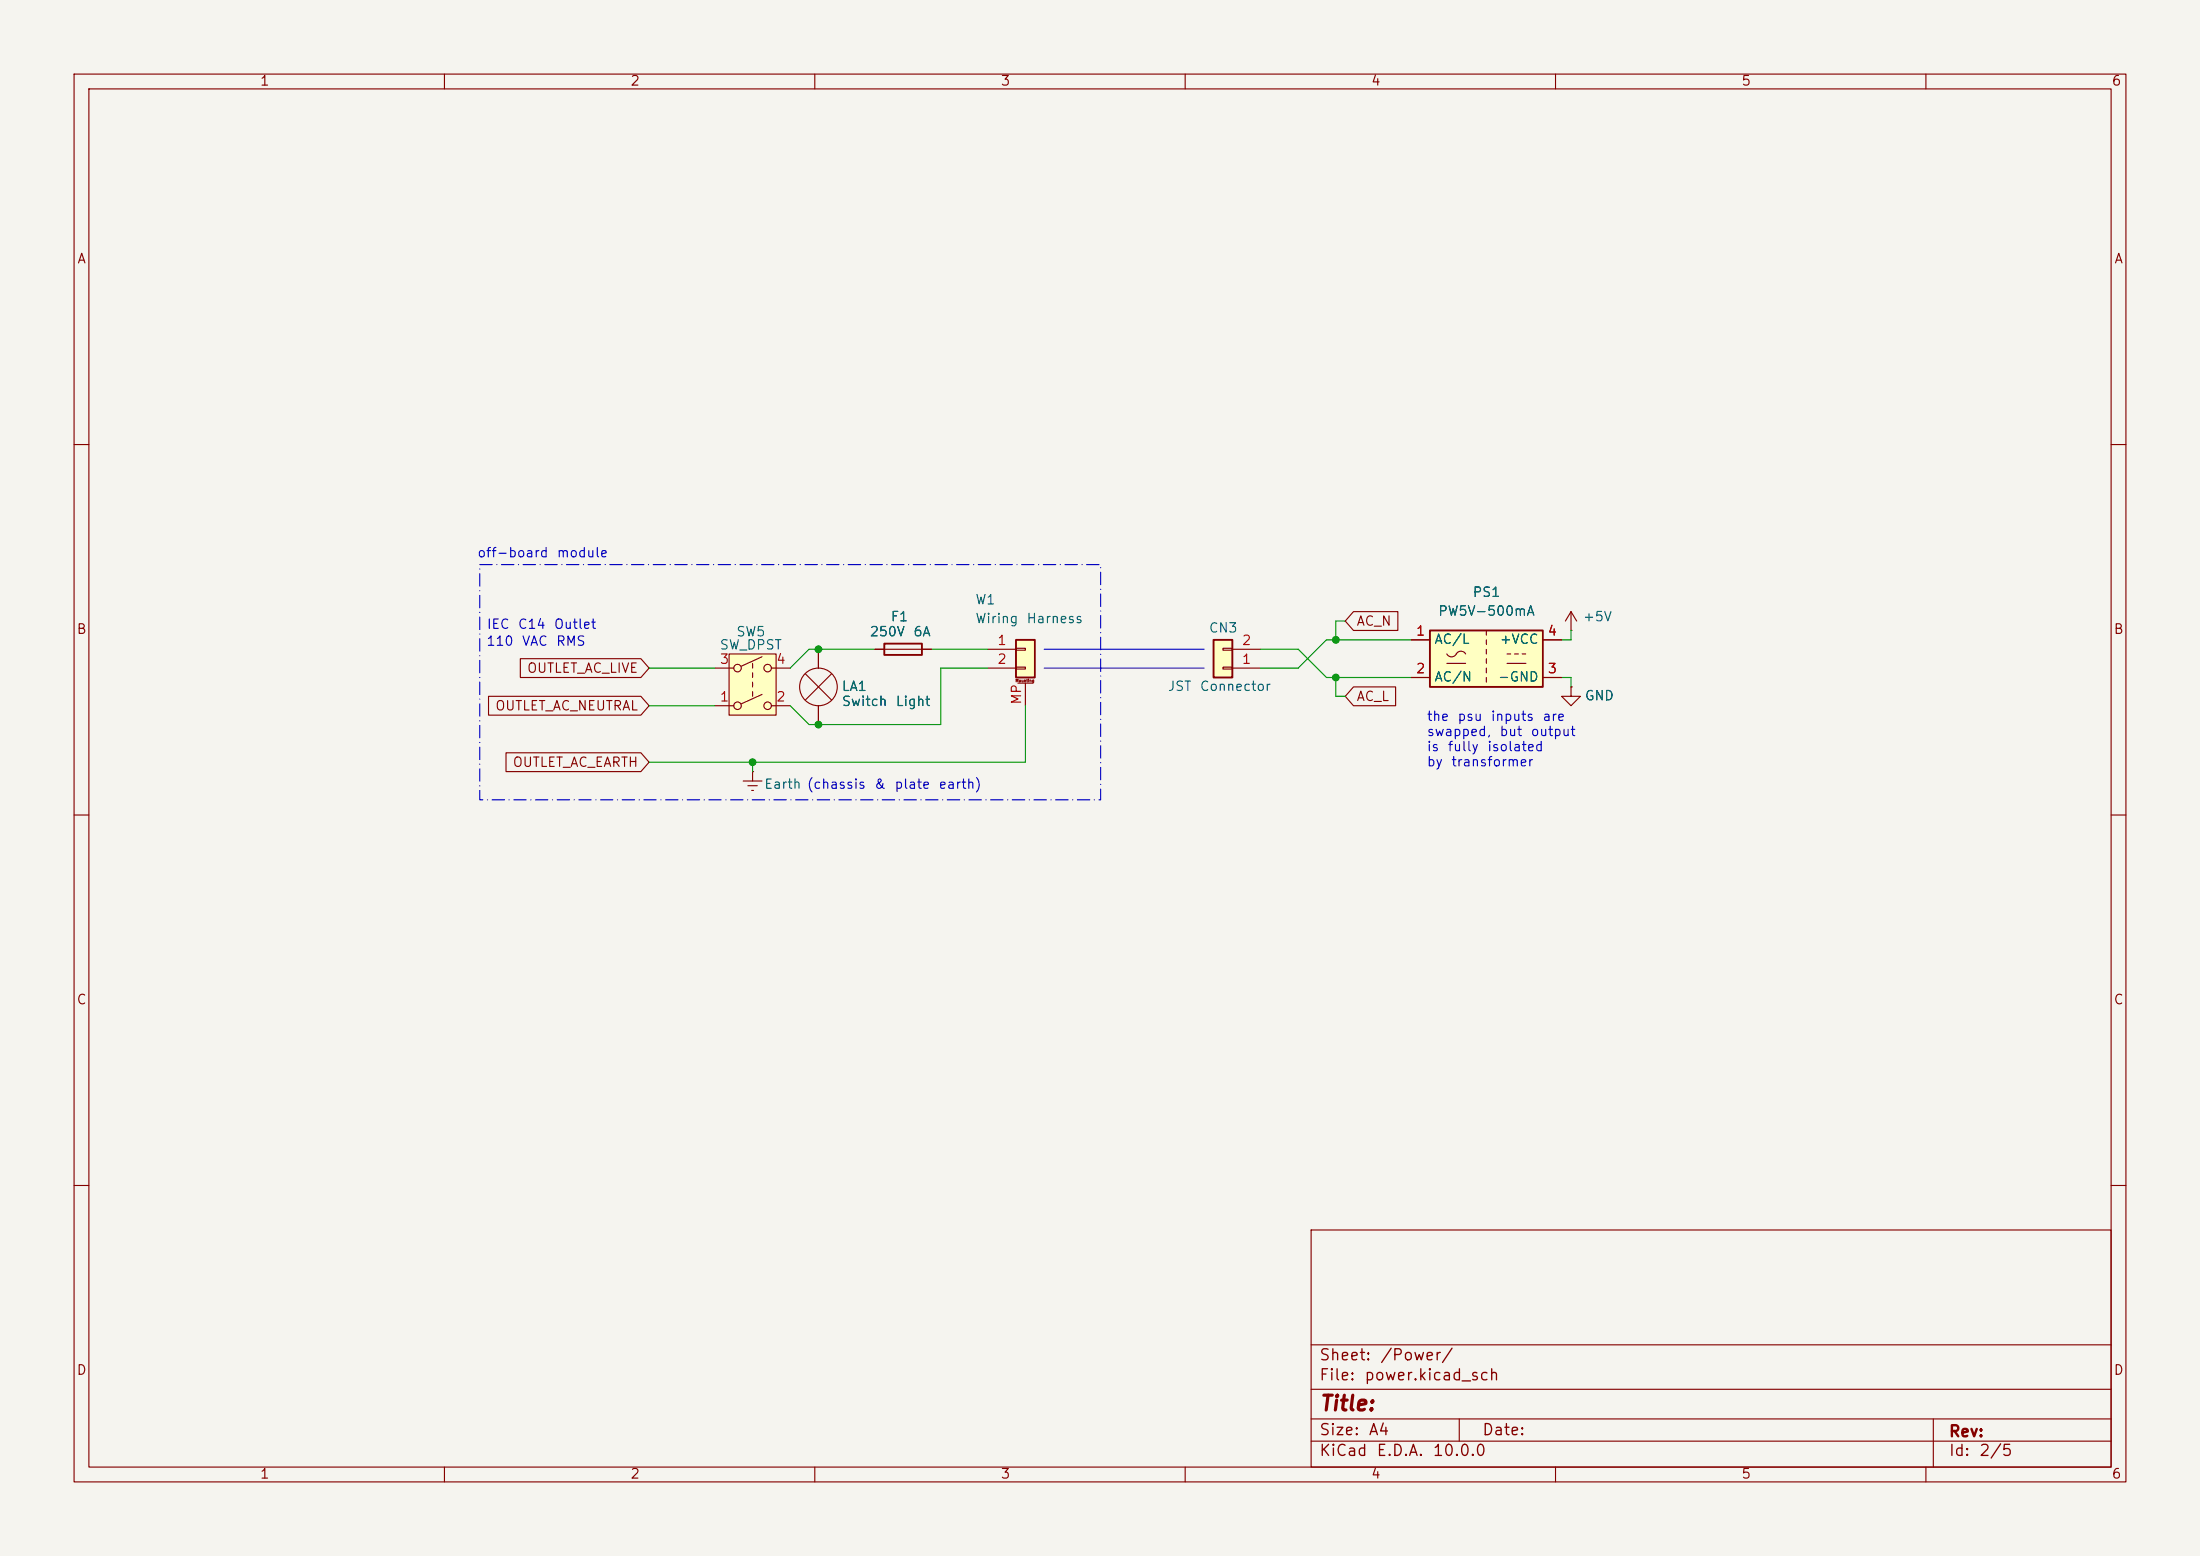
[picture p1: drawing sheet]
(kicad_sch
 (version 20260306)
 (generator "eeschema")
 (generator_version "10.0")
 (paper "A4")
 (lib_symbols
  (symbol "Connector_Generic:Conn_01x02"
   (pin_names
    (offset 1.016) (hide yes)) (exclude_from_sim no) (in_bom yes) (on_board yes)
   (in_pos_files yes)
   (duplicate_pin_numbers_are_jumpers no)
   (property "Reference" "J" (at 0 2.54 0) (show_name no) (do_not_autoplace no) (effects (font (size 1.27 1.27))))
   (property "Value" "Conn_01x02" (at 0 -5.08 0) (show_name no) (do_not_autoplace no) (effects (font (size 1.27 1.27))))
   (property "Footprint" "" (at 0 0 0) (show_name no) (do_not_autoplace no) (hide yes) (effects (font (size 1.27 1.27))))
   (property "Datasheet" "" (at 0 0 0) (show_name no) (do_not_autoplace no) (hide yes) (effects (font (size 1.27 1.27))))
   (property "Description" "Generic connector, single row, 01x02, script generated (kicad-library-utils/schlib/autogen/connector/)" (at 0 0 0) (show_name no) (do_not_autoplace no) (hide yes) (effects (font (size 1.27 1.27))))
   (symbol "Conn_01x02_1_1"
    (rectangle (start -1.27 1.27) (end 1.27 -3.81) (stroke (width 0.254) (type default)) (fill (type background)))
    (rectangle (start -1.27 0.127) (end 0 -0.127) (stroke (width 0.1524) (type default)) (fill (type none)))
    (rectangle (start -1.27 -2.413) (end 0 -2.667) (stroke (width 0.1524) (type default)) (fill (type none)))
    (pin passive line (at -5.08 0 0) (length 3.81) (name "Pin_1" (effects (font (size 1.27 1.27)))) (number "1" (effects (font (size 1.27 1.27)))))
    (pin passive line (at -5.08 -2.54 0) (length 3.81) (name "Pin_2" (effects (font (size 1.27 1.27)))) (number "2" (effects (font (size 1.27 1.27))))))
   (embedded_fonts no))
  (symbol "Connector_Generic_MountingPin:Conn_01x02_MountingPin"
   (pin_names
    (offset 1.016) (hide yes)) (exclude_from_sim no) (in_bom yes) (on_board yes)
   (in_pos_files yes)
   (duplicate_pin_numbers_are_jumpers no)
   (property "Reference" "J" (at 0 2.54 0) (show_name no) (do_not_autoplace no) (effects (font (size 1.27 1.27))))
   (property "Value" "Conn_01x02_MountingPin" (at 1.27 -5.08 0) (show_name no) (do_not_autoplace no) (effects (font (size 1.27 1.27)) (justify left)))
   (property "Footprint" "" (at 0 0 0) (show_name no) (do_not_autoplace no) (hide yes) (effects (font (size 1.27 1.27))))
   (property "Datasheet" "" (at 0 0 0) (show_name no) (do_not_autoplace no) (hide yes) (effects (font (size 1.27 1.27))))
   (property "Description" "Generic connectable mounting pin connector, single row, 01x02, script generated (kicad-library-utils/schlib/autogen/connector/)" (at 0 0 0) (show_name no) (do_not_autoplace no) (hide yes) (effects (font (size 1.27 1.27))))
   (symbol "Conn_01x02_MountingPin_1_1"
    (rectangle (start -1.27 1.27) (end 1.27 -3.81) (stroke (width 0.254) (type default)) (fill (type background)))
    (rectangle (start -1.27 0.127) (end 0 -0.127) (stroke (width 0.1524) (type default)) (fill (type none)))
    (rectangle (start -1.27 -2.413) (end 0 -2.667) (stroke (width 0.1524) (type default)) (fill (type none)))
    (polyline (pts (xy -1.016 -4.572) (xy 1.016 -4.572)) (stroke (width 0.1524) (type default)) (fill (type none)))
    (text "Mounting" (at 0 -4.191 0) (effects (font (size 0.381 0.381))))
    (pin passive line (at -5.08 0 0) (length 3.81) (name "Pin_1" (effects (font (size 1.27 1.27)))) (number "1" (effects (font (size 1.27 1.27)))))
    (pin passive line (at -5.08 -2.54 0) (length 3.81) (name "Pin_2" (effects (font (size 1.27 1.27)))) (number "2" (effects (font (size 1.27 1.27)))))
    (pin passive line (at 0 -7.62 90) (length 3.048) (name "MountPin" (effects (font (size 1.27 1.27)))) (number "MP" (effects (font (size 1.27 1.27))))))
   (embedded_fonts no))
  (symbol "Device:Fuse"
   (pin_numbers (hide yes))
   (pin_names
    (offset 0)) (exclude_from_sim no) (in_bom yes) (on_board yes)
   (in_pos_files yes)
   (duplicate_pin_numbers_are_jumpers no)
   (property "Reference" "F" (at 2.032 0 90) (show_name no) (do_not_autoplace no) (effects (font (size 1.27 1.27))))
   (property "Value" "Fuse" (at -1.905 0 90) (show_name no) (do_not_autoplace no) (effects (font (size 1.27 1.27))))
   (property "Footprint" "" (at -1.778 0 90) (show_name no) (do_not_autoplace no) (hide yes) (effects (font (size 1.27 1.27))))
   (property "Datasheet" "" (at 0 0 0) (show_name no) (do_not_autoplace no) (hide yes) (effects (font (size 1.27 1.27))))
   (property "Description" "Fuse" (at 0 0 0) (show_name no) (do_not_autoplace no) (hide yes) (effects (font (size 1.27 1.27))))
   (symbol "Fuse_0_1"
    (rectangle (start -0.762 -2.54) (end 0.762 2.54) (stroke (width 0.254) (type default)) (fill (type none)))
    (polyline (pts (xy 0 2.54) (xy 0 -2.54)) (stroke (width 0) (type default)) (fill (type none))))
   (symbol "Fuse_1_1"
    (pin passive line (at 0 3.81 270) (length 1.27) (name "" (effects (font (size 1.27 1.27)))) (number "1" (effects (font (size 1.27 1.27)))))
    (pin passive line (at 0 -3.81 90) (length 1.27) (name "" (effects (font (size 1.27 1.27)))) (number "2" (effects (font (size 1.27 1.27))))))
   (embedded_fonts no))
  (symbol "Device:Lamp"
   (pin_numbers (hide yes))
   (pin_names
    (offset 0.0254) (hide yes)) (exclude_from_sim no) (in_bom yes) (on_board yes)
   (in_pos_files yes)
   (duplicate_pin_numbers_are_jumpers no)
   (property "Reference" "LA" (at 0.635 3.81 0) (show_name no) (do_not_autoplace no) (effects (font (size 1.27 1.27)) (justify left)))
   (property "Value" "Lamp" (at 0.635 -3.81 0) (show_name no) (do_not_autoplace no) (effects (font (size 1.27 1.27)) (justify left)))
   (property "Footprint" "" (at 0 2.54 90) (show_name no) (do_not_autoplace no) (hide yes) (effects (font (size 1.27 1.27))))
   (property "Datasheet" "" (at 0 2.54 90) (show_name no) (do_not_autoplace no) (hide yes) (effects (font (size 1.27 1.27))))
   (property "Description" "Lamp" (at 0 0 0) (show_name no) (do_not_autoplace no) (hide yes) (effects (font (size 1.27 1.27))))
   (symbol "Lamp_0_1"
    (polyline (pts (xy -1.778 1.778) (xy 1.778 -1.778)) (stroke (width 0) (type default)) (fill (type none)))
    (circle (center 0 0) (radius 2.54) (stroke (width 0) (type default)) (fill (type none)))
    (polyline (pts (xy 1.778 1.778) (xy -1.778 -1.778)) (stroke (width 0) (type default)) (fill (type none))))
   (symbol "Lamp_1_1"
    (pin passive line (at 0 -5.08 90) (length 2.54) (name "-" (effects (font (size 1.27 1.27)))) (number "1" (effects (font (size 1.27 1.27)))))
    (pin passive line (at 0 5.08 270) (length 2.54) (name "+" (effects (font (size 1.27 1.27)))) (number "2" (effects (font (size 1.27 1.27))))))
   (embedded_fonts no))
  (symbol "Switch:SW_DPST"
   (pin_names
    (offset 0) (hide yes)) (exclude_from_sim no) (in_bom yes) (on_board yes)
   (in_pos_files yes)
   (duplicate_pin_numbers_are_jumpers no)
   (property "Reference" "SW" (at 0 6.35 0) (show_name no) (do_not_autoplace no) (effects (font (size 1.27 1.27))))
   (property "Value" "SW_DPST" (at 0 -5.08 0) (show_name no) (do_not_autoplace no) (effects (font (size 1.27 1.27))))
   (property "Footprint" "" (at 0 0 0) (show_name no) (do_not_autoplace no) (hide yes) (effects (font (size 1.27 1.27))))
   (property "Datasheet" "" (at 0 0 0) (show_name no) (do_not_autoplace no) (hide yes) (effects (font (size 1.27 1.27))))
   (property "Description" "Double Pole Single Throw (DPST) Switch" (at 0 0 0) (show_name no) (do_not_autoplace no) (hide yes) (effects (font (size 1.27 1.27))))
   (symbol "SW_DPST_0_0"
    (circle (center -2.032 2.54) (radius 0.508) (stroke (width 0) (type default)) (fill (type none)))
    (circle (center -2.032 -2.54) (radius 0.508) (stroke (width 0) (type default)) (fill (type none)))
    (polyline (pts (xy -1.524 2.794) (xy 1.27 4.064)) (stroke (width 0) (type default)) (fill (type none)))
    (polyline (pts (xy -1.524 -2.286) (xy 1.27 -1.016)) (stroke (width 0) (type default)) (fill (type none)))
    (polyline (pts (xy 0 2.54) (xy 0 3.175)) (stroke (width 0) (type default)) (fill (type none)))
    (polyline (pts (xy 0 1.27) (xy 0 1.905)) (stroke (width 0) (type default)) (fill (type none)))
    (polyline (pts (xy 0 0) (xy 0 0.635)) (stroke (width 0) (type default)) (fill (type none)))
    (polyline (pts (xy 0 -1.27) (xy 0 -0.635)) (stroke (width 0) (type default)) (fill (type none)))
    (circle (center 2.032 2.54) (radius 0.508) (stroke (width 0) (type default)) (fill (type none)))
    (circle (center 2.032 -2.54) (radius 0.508) (stroke (width 0) (type default)) (fill (type none))))
   (symbol "SW_DPST_1_1"
    (rectangle (start -3.175 4.445) (end 3.175 -3.81) (stroke (width 0) (type default)) (fill (type background)))
    (pin passive line (at -5.08 -2.54 0) (length 2.54) (name "1" (effects (font (size 1.27 1.27)))) (number "1" (effects (font (size 1.27 1.27)))))
    (pin passive line (at 5.08 -2.54 180) (length 2.54) (name "2" (effects (font (size 1.27 1.27)))) (number "2" (effects (font (size 1.27 1.27)))))
    (pin passive line (at -5.08 2.54 0) (length 2.54) (name "3" (effects (font (size 1.27 1.27)))) (number "3" (effects (font (size 1.27 1.27)))))
    (pin passive line (at 5.08 2.54 180) (length 2.54) (name "4" (effects (font (size 1.27 1.27)))) (number "4" (effects (font (size 1.27 1.27))))))
   (embedded_fonts no))
  (symbol "mcct-pcb-lib:PW5V-500mA_V1.3" (exclude_from_sim no) (in_bom yes) (on_board yes)
   (in_pos_files yes)
   (duplicate_pin_numbers_are_jumpers no)
   (property "Reference" "PS" (at 0 5.08 0) (show_name no) (do_not_autoplace no) (effects (font (size 1.27 1.27))))
   (property "Value" "PW5V-500mA" (at 0 -5.08 0) (show_name no) (do_not_autoplace no) (effects (font (size 1.27 1.27))))
   (property "Footprint" "" (at 0 -7.62 0) (show_name no) (do_not_autoplace no) (hide yes) (effects (font (size 1.27 1.27))))
   (property "Datasheet" "" (at 10.16 -8.89 0) (show_name no) (do_not_autoplace no) (hide yes) (effects (font (size 1.27 1.27))))
   (property "Description" "AC/DC daughterboard power module 2.5W 5V" (at 0 8.382 0) (show_name no) (do_not_autoplace no) (hide yes) (effects (font (size 1.27 1.27))))
   (symbol "PW5V-500mA_V1.3_0_1"
    (rectangle (start -7.62 3.81) (end 7.62 -3.81) (stroke (width 0.254) (type default)) (fill (type background)))
    (polyline (pts (xy -5.334 -0.635) (xy -2.794 -0.635)) (stroke (width 0) (type default)) (fill (type none)))
    (arc (start -4.064 0.635) (mid -4.699 0.2495) (end -5.334 0.635) (stroke (width 0) (type default)) (fill (type none)))
    (arc (start -4.064 0.635) (mid -3.429 1.0072) (end -2.794 0.635) (stroke (width 0) (type default)) (fill (type none)))
    (polyline (pts (xy 0 3.81) (xy 0 3.175)) (stroke (width 0) (type default)) (fill (type none)))
    (polyline (pts (xy 0 2.54) (xy 0 1.905)) (stroke (width 0) (type default)) (fill (type none)))
    (polyline (pts (xy 0 1.27) (xy 0 0.635)) (stroke (width 0) (type default)) (fill (type none)))
    (polyline (pts (xy 0 0) (xy 0 -0.635)) (stroke (width 0) (type default)) (fill (type none)))
    (polyline (pts (xy 0 -1.27) (xy 0 -1.905)) (stroke (width 0) (type default)) (fill (type none)))
    (polyline (pts (xy 0 -2.54) (xy 0 -3.175)) (stroke (width 0) (type default)) (fill (type none)))
    (polyline (pts (xy 2.794 0.635) (xy 3.302 0.635)) (stroke (width 0) (type default)) (fill (type none)))
    (polyline (pts (xy 2.794 -0.635) (xy 5.334 -0.635)) (stroke (width 0) (type default)) (fill (type none)))
    (polyline (pts (xy 3.81 0.635) (xy 4.318 0.635)) (stroke (width 0) (type default)) (fill (type none)))
    (polyline (pts (xy 4.826 0.635) (xy 5.334 0.635)) (stroke (width 0) (type default)) (fill (type none))))
   (symbol "PW5V-500mA_V1.3_1_1"
    (pin power_in line (at -10.16 2.54 0) (length 2.54) (name "AC/L" (effects (font (size 1.27 1.27)))) (number "1" (effects (font (size 1.27 1.27)))))
    (pin power_in line (at -10.16 -2.54 0) (length 2.54) (name "AC/N" (effects (font (size 1.27 1.27)))) (number "2" (effects (font (size 1.27 1.27)))))
    (pin power_out line (at 10.16 -2.54 180) (length 2.54) (name "-GND" (effects (font (size 1.27 1.27)))) (number "3" (effects (font (size 1.27 1.27)))))
    (pin power_out line (at 10.16 2.54 180) (length 2.54) (name "+VCC" (effects (font (size 1.27 1.27)))) (number "4" (effects (font (size 1.27 1.27))))))
   (embedded_fonts no))
  (symbol "power:+5V"
   (power global)
   (pin_numbers (hide yes))
   (pin_names
    (offset 0) (hide yes)) (exclude_from_sim no) (in_bom yes) (on_board yes)
   (in_pos_files yes)
   (duplicate_pin_numbers_are_jumpers no)
   (property "Reference" "#PWR" (at 0 -3.81 0) (show_name no) (do_not_autoplace no) (hide yes) (effects (font (size 1.27 1.27))))
   (property "Value" "+5V" (at 0 3.556 0) (show_name no) (do_not_autoplace no) (effects (font (size 1.27 1.27))))
   (property "Footprint" "" (at 0 0 0) (show_name no) (do_not_autoplace no) (hide yes) (effects (font (size 1.27 1.27))))
   (property "Datasheet" "" (at 0 0 0) (show_name no) (do_not_autoplace no) (hide yes) (effects (font (size 1.27 1.27))))
   (property "Description" "Power symbol creates a global label with name \"+5V\"" (at 0 0 0) (show_name no) (do_not_autoplace no) (hide yes) (effects (font (size 1.27 1.27))))
   (symbol "+5V_0_1"
    (polyline (pts (xy -0.762 1.27) (xy 0 2.54)) (stroke (width 0) (type default)) (fill (type none)))
    (polyline (pts (xy 0 2.54) (xy 0.762 1.27)) (stroke (width 0) (type default)) (fill (type none)))
    (polyline (pts (xy 0 0) (xy 0 2.54)) (stroke (width 0) (type default)) (fill (type none))))
   (symbol "+5V_1_1"
    (pin power_in line (at 0 0 90) (length 0) (name "" (effects (font (size 1.27 1.27)))) (number "1" (effects (font (size 1.27 1.27))))))
   (embedded_fonts no))
  (symbol "power:Earth"
   (power global)
   (pin_numbers (hide yes))
   (pin_names
    (offset 0) (hide yes)) (exclude_from_sim no) (in_bom yes) (on_board yes)
   (in_pos_files yes)
   (duplicate_pin_numbers_are_jumpers no)
   (property "Reference" "#PWR" (at 0 -6.35 0) (show_name no) (do_not_autoplace no) (hide yes) (effects (font (size 1.27 1.27))))
   (property "Value" "Earth" (at 0 -3.81 0) (show_name no) (do_not_autoplace no) (effects (font (size 1.27 1.27))))
   (property "Footprint" "" (at 0 0 0) (show_name no) (do_not_autoplace no) (hide yes) (effects (font (size 1.27 1.27))))
   (property "Datasheet" "" (at 0 0 0) (show_name no) (do_not_autoplace no) (hide yes) (effects (font (size 1.27 1.27))))
   (property "Description" "Power symbol creates a global label with name \"Earth\"" (at 0 0 0) (show_name no) (do_not_autoplace no) (hide yes) (effects (font (size 1.27 1.27))))
   (symbol "Earth_0_1"
    (polyline (pts (xy -0.635 -1.905) (xy 0.635 -1.905)) (stroke (width 0) (type default)) (fill (type none)))
    (polyline (pts (xy -0.127 -2.54) (xy 0.127 -2.54)) (stroke (width 0) (type default)) (fill (type none)))
    (polyline (pts (xy 0 -1.27) (xy 0 0)) (stroke (width 0) (type default)) (fill (type none)))
    (polyline (pts (xy 1.27 -1.27) (xy -1.27 -1.27)) (stroke (width 0) (type default)) (fill (type none))))
   (symbol "Earth_1_1"
    (pin power_in line (at 0 0 270) (length 0) (name "" (effects (font (size 1.27 1.27)))) (number "1" (effects (font (size 1.27 1.27))))))
   (embedded_fonts no))
  (symbol "power:GND"
   (power global)
   (pin_numbers (hide yes))
   (pin_names
    (offset 0) (hide yes)) (exclude_from_sim no) (in_bom yes) (on_board yes)
   (in_pos_files yes)
   (duplicate_pin_numbers_are_jumpers no)
   (property "Reference" "#PWR" (at 0 -6.35 0) (show_name no) (do_not_autoplace no) (hide yes) (effects (font (size 1.27 1.27))))
   (property "Value" "GND" (at 0 -3.81 0) (show_name no) (do_not_autoplace no) (effects (font (size 1.27 1.27))))
   (property "Footprint" "" (at 0 0 0) (show_name no) (do_not_autoplace no) (hide yes) (effects (font (size 1.27 1.27))))
   (property "Datasheet" "" (at 0 0 0) (show_name no) (do_not_autoplace no) (hide yes) (effects (font (size 1.27 1.27))))
   (property "Description" "Power symbol creates a global label with name \"GND\" , ground" (at 0 0 0) (show_name no) (do_not_autoplace no) (hide yes) (effects (font (size 1.27 1.27))))
   (symbol "GND_0_1"
    (polyline (pts (xy 0 0) (xy 0 -1.27) (xy 1.27 -1.27) (xy 0 -2.54) (xy -1.27 -1.27) (xy 0 -1.27)) (stroke (width 0) (type default)) (fill (type none))))
   (symbol "GND_1_1"
    (pin power_in line (at 0 0 270) (length 0) (name "" (effects (font (size 1.27 1.27)))) (number "1" (effects (font (size 1.27 1.27))))))
   (embedded_fonts no)))
 (rectangle
  (start 64.77 76.2)
  (end 148.59 107.95)
  (stroke (width 0) (type dash_dot))
  (fill (type none)))
 (text "IEC C14 Outlet"
  (exclude_from_sim no)
  (at 72.898 84.582 0)
  (effects (font (size 1.27 1.27))))
 (text "(chassis & plate earth)"
  (exclude_from_sim no)
  (at 120.396 106.172 0)
  (effects (font (size 1.27 1.27))))
 (text "the psu inputs are \nswapped, but output \nis fully isolated \nby transformer"
  (exclude_from_sim no)
  (at 192.532 100.076 0)
  (effects (font (size 1.27 1.27)) (justify left)))
 (text "110 VAC RMS"
  (exclude_from_sim no)
  (at 72.136 86.868 0)
  (effects (font (size 1.27 1.27))))
 (text "off-board module"
  (exclude_from_sim no)
  (at 73.152 74.93 0)
  (effects (font (size 1.27 1.27))))
 (junction
  (at 180.34 86.36)
  (diameter 0)
  (color 0 0 0 0))
 (junction
  (at 101.6 102.87)
  (diameter 0)
  (color 0 0 0 0))
 (junction
  (at 180.34 91.44)
  (diameter 0)
  (color 0 0 0 0))
 (junction
  (at 110.49 97.79)
  (diameter 0)
  (color 0 0 0 0))
 (junction
  (at 110.49 87.63)
  (diameter 0)
  (color 0 0 0 0))
 (wire
  (pts (xy 212.09 91.44) (xy 212.09 92.71))
  (stroke (width 0) (type default)))
 (wire
  (pts (xy 109.22 87.63) (xy 110.49 87.63))
  (stroke (width 0) (type default)))
 (wire
  (pts (xy 101.6 102.87) (xy 138.43 102.87))
  (stroke (width 0) (type default)))
 (wire
  (pts (xy 180.34 91.44) (xy 190.5 91.44))
  (stroke (width 0) (type default)))
 (wire
  (pts (xy 127 90.17) (xy 127 97.79))
  (stroke (width 0) (type default)))
 (wire
  (pts (xy 170.18 87.63) (xy 175.26 87.63))
  (stroke (width 0) (type default)))
 (wire
  (pts (xy 101.6 102.87) (xy 101.6 104.14))
  (stroke (width 0) (type default)))
 (wire
  (pts (xy 110.49 97.79) (xy 127 97.79))
  (stroke (width 0) (type default)))
 (wire
  (pts (xy 180.34 83.82) (xy 180.34 86.36))
  (stroke (width 0) (type default)))
 (wire
  (pts (xy 109.22 97.79) (xy 110.49 97.79))
  (stroke (width 0) (type default)))
 (wire
  (pts (xy 212.09 85.09) (xy 212.09 86.36))
  (stroke (width 0) (type default)))
 (wire
  (pts (xy 127 90.17) (xy 133.35 90.17))
  (stroke (width 0) (type default)))
 (wire
  (pts (xy 180.34 93.98) (xy 181.61 93.98))
  (stroke (width 0) (type default)))
 (wire
  (pts (xy 179.07 86.36) (xy 180.34 86.36))
  (stroke (width 0) (type default)))
 (wire
  (pts (xy 175.26 90.17) (xy 179.07 86.36))
  (stroke (width 0) (type default)))
 (wire
  (pts (xy 180.34 83.82) (xy 181.61 83.82))
  (stroke (width 0) (type default)))
 (wire
  (pts (xy 180.34 86.36) (xy 190.5 86.36))
  (stroke (width 0) (type default)))
 (wire
  (pts (xy 180.34 91.44) (xy 180.34 93.98))
  (stroke (width 0) (type default)))
 (wire
  (pts (xy 179.07 91.44) (xy 180.34 91.44))
  (stroke (width 0) (type default)))
 (polyline
  (pts (xy 140.97 87.63) (xy 162.56 87.63))
  (stroke (width 0) (type default)))
 (wire
  (pts (xy 125.73 87.63) (xy 133.35 87.63))
  (stroke (width 0) (type default)))
 (wire
  (pts (xy 210.82 86.36) (xy 212.09 86.36))
  (stroke (width 0) (type default)))
 (wire
  (pts (xy 106.68 90.17) (xy 109.22 87.63))
  (stroke (width 0) (type default)))
 (wire
  (pts (xy 110.49 87.63) (xy 118.11 87.63))
  (stroke (width 0) (type default)))
 (wire
  (pts (xy 87.63 95.25) (xy 96.52 95.25))
  (stroke (width 0) (type default)))
 (wire
  (pts (xy 138.43 95.25) (xy 138.43 102.87))
  (stroke (width 0) (type default)))
 (wire
  (pts (xy 210.82 91.44) (xy 212.09 91.44))
  (stroke (width 0) (type default)))
 (wire
  (pts (xy 87.63 90.17) (xy 96.52 90.17))
  (stroke (width 0) (type default)))
 (wire
  (pts (xy 106.68 95.25) (xy 109.22 97.79))
  (stroke (width 0) (type default)))
 (polyline
  (pts (xy 140.97 90.17) (xy 162.56 90.17))
  (stroke (width 0) (type default)))
 (wire
  (pts (xy 87.63 102.87) (xy 101.6 102.87))
  (stroke (width 0) (type default)))
 (wire
  (pts (xy 179.07 91.44) (xy 175.26 87.63))
  (stroke (width 0) (type default)))
 (wire
  (pts (xy 170.18 90.17) (xy 175.26 90.17))
  (stroke (width 0) (type default)))
 (global_label "OUTLET_AC_LIVE"
  (shape input)
  (at 87.63 90.17 180)
  (fields_autoplaced yes)
  (effects (font (size 1.27 1.27)) (justify right))
  (property "Intersheetrefs" "${INTERSHEET_REFS}" (at 69.7072 90.17 0) (hide yes) (show_name no) (do_not_autoplace no) (effects (font (size 1.27 1.27)) (justify right))))
 (global_label "AC_N"
  (shape input)
  (at 181.61 83.82 0)
  (fields_autoplaced yes)
  (effects (font (size 1.27 1.27)) (justify left))
  (property "Intersheetrefs" "${INTERSHEET_REFS}" (at 189.2519 83.82 0) (hide yes) (show_name no) (do_not_autoplace no) (effects (font (size 1.27 1.27)) (justify left))))
 (global_label "OUTLET_AC_EARTH"
  (shape input)
  (at 87.63 102.87 180)
  (fields_autoplaced yes)
  (effects (font (size 1.27 1.27)) (justify right))
  (property "Intersheetrefs" "${INTERSHEET_REFS}" (at 67.772 102.87 0) (hide yes) (show_name no) (do_not_autoplace no) (effects (font (size 1.27 1.27)) (justify right))))
 (global_label "OUTLET_AC_NEUTRAL"
  (shape input)
  (at 87.63 95.25 180)
  (fields_autoplaced yes)
  (effects (font (size 1.27 1.27)) (justify right))
  (property "Intersheetrefs" "${INTERSHEET_REFS}" (at 65.4134 95.25 0) (hide yes) (show_name no) (do_not_autoplace no) (effects (font (size 1.27 1.27)) (justify right))))
 (global_label "AC_L"
  (shape input)
  (at 181.61 93.98 0)
  (fields_autoplaced yes)
  (effects (font (size 1.27 1.27)) (justify left))
  (property "Intersheetrefs" "${INTERSHEET_REFS}" (at 188.9495 93.98 0) (hide yes) (show_name no) (do_not_autoplace no) (effects (font (size 1.27 1.27)) (justify left))))
 (symbol
  (lib_id "Connector_Generic:Conn_01x02")
  (at 165.1 90.17 180)
  (unit 1)
  (body_style 1)
  (exclude_from_sim no)
  (in_bom yes)
  (on_board yes)
  (in_pos_files yes)
  (dnp no)
  (property "Reference" "CN3" (at 167.132 84.836 0) (show_name no) (do_not_autoplace no) (effects (font (size 1.27 1.27)) (justify left)))
  (property "Value" "JST Connector" (at 171.45 92.71 0) (show_name no) (do_not_autoplace no) (effects (font (size 1.27 1.27)) (justify left)))
  (property "Footprint" "Connector_JST:JST_VH_B2P-VH_1x02_P3.96mm_Vertical" (at 165.1 90.17 0) (hide yes) (show_name no) (do_not_autoplace no) (effects (font (size 1.27 1.27))))
  (property "Datasheet" "https://www.jst-mfg.com/product/pdf/eng/eVH.pdf" (at 165.1 90.17 0) (hide yes) (show_name no) (do_not_autoplace no) (effects (font (size 1.27 1.27))))
  (property "Description" "Generic connector, single row, 01x02, script generated (kicad-library-utils/schlib/autogen/connector/)" (at 165.1 90.17 0) (hide yes) (show_name no) (do_not_autoplace no) (effects (font (size 1.27 1.27))))
  (pin "2")
  (pin "1"))
 (symbol
  (lib_id "Switch:SW_DPST")
  (at 101.6 92.71 0)
  (unit 1)
  (body_style 1)
  (exclude_from_sim no)
  (in_bom no)
  (on_board no)
  (in_pos_files no)
  (dnp no)
  (property "Reference" "SW5" (at 101.346 85.344 0) (show_name no) (do_not_autoplace no) (effects (font (size 1.27 1.27))))
  (property "Value" "SW_DPST" (at 101.346 87.122 0) (show_name no) (do_not_autoplace no) (effects (font (size 1.27 1.27))))
  (property "Footprint" "" (at 101.6 92.71 0) (hide yes) (show_name no) (do_not_autoplace no) (effects (font (size 1.27 1.27))))
  (property "Datasheet" "" (at 101.6 92.71 0) (hide yes) (show_name no) (do_not_autoplace no) (effects (font (size 1.27 1.27))))
  (property "Description" "Double Pole Single Throw (DPST) Switch" (at 101.6 92.71 0) (hide yes) (show_name no) (do_not_autoplace no) (effects (font (size 1.27 1.27))))
  (pin "3")
  (pin "1")
  (pin "2")
  (pin "4"))
 (symbol
  (lib_id "Connector_Generic_MountingPin:Conn_01x02_MountingPin")
  (at 138.43 87.63 0)
  (unit 1)
  (body_style 1)
  (exclude_from_sim no)
  (in_bom no)
  (on_board no)
  (in_pos_files no)
  (dnp no)
  (property "Reference" "W1" (at 131.572 81.026 0) (show_name no) (do_not_autoplace no) (effects (font (size 1.27 1.27)) (justify left)))
  (property "Value" "Wiring Harness" (at 131.572 83.566 0) (show_name no) (do_not_autoplace no) (effects (font (size 1.27 1.27)) (justify left)))
  (property "Footprint" "" (at 138.43 87.63 0) (hide yes) (show_name no) (do_not_autoplace no) (effects (font (size 1.27 1.27))))
  (property "Datasheet" "" (at 138.43 87.63 0) (hide yes) (show_name no) (do_not_autoplace no) (effects (font (size 1.27 1.27))))
  (property "Description" "Generic connectable mounting pin connector, single row, 01x02, script generated (kicad-library-utils/schlib/autogen/connector/)" (at 138.43 87.63 0) (hide yes) (show_name no) (do_not_autoplace no) (effects (font (size 1.27 1.27))))
  (pin "1")
  (pin "MP")
  (pin "2"))
 (symbol
  (lib_id "power:Earth")
  (at 101.6 104.14 0)
  (unit 1)
  (body_style 1)
  (exclude_from_sim no)
  (in_bom no)
  (on_board no)
  (in_pos_files no)
  (dnp no)
  (property "Reference" "#PWR01" (at 101.6 110.49 0) (hide yes) (show_name no) (do_not_autoplace no) (effects (font (size 1.27 1.27))))
  (property "Value" "Earth" (at 105.664 105.918 0) (show_name no) (do_not_autoplace no) (effects (font (size 1.27 1.27))))
  (property "Footprint" "" (at 101.6 104.14 0) (hide yes) (show_name no) (do_not_autoplace no) (effects (font (size 1.27 1.27))))
  (property "Datasheet" "" (at 101.6 104.14 0) (hide yes) (show_name no) (do_not_autoplace no) (effects (font (size 1.27 1.27))))
  (property "Description" "Power symbol creates a global label with name \"Earth\"" (at 101.6 104.14 0) (hide yes) (show_name no) (do_not_autoplace no) (effects (font (size 1.27 1.27))))
  (pin "1"))
 (symbol
  (lib_id "power:GND")
  (at 212.09 92.71 0)
  (unit 1)
  (body_style 1)
  (exclude_from_sim no)
  (in_bom yes)
  (on_board yes)
  (in_pos_files yes)
  (dnp no)
  (property "Reference" "#PWR03" (at 212.09 99.06 0) (hide yes) (show_name no) (do_not_autoplace no) (effects (font (size 1.27 1.27))))
  (property "Value" "GND" (at 215.9 93.98 0) (show_name no) (do_not_autoplace no) (effects (font (size 1.27 1.27))))
  (property "Footprint" "" (at 212.09 92.71 0) (hide yes) (show_name no) (do_not_autoplace no) (effects (font (size 1.27 1.27))))
  (property "Datasheet" "" (at 212.09 92.71 0) (hide yes) (show_name no) (do_not_autoplace no) (effects (font (size 1.27 1.27))))
  (property "Description" "Power symbol creates a global label with name \"GND\" , ground" (at 212.09 92.71 0) (hide yes) (show_name no) (do_not_autoplace no) (effects (font (size 1.27 1.27))))
  (pin "1"))
 (symbol
  (lib_id "Device:Fuse")
  (at 121.92 87.63 90)
  (unit 1)
  (body_style 1)
  (exclude_from_sim no)
  (in_bom no)
  (on_board no)
  (in_pos_files no)
  (dnp no)
  (property "Reference" "F1" (at 121.412 83.312 90) (show_name no) (do_not_autoplace no) (effects (font (size 1.27 1.27))))
  (property "Value" "250V 6A" (at 121.412 85.344 90) (show_name no) (do_not_autoplace no) (effects (font (size 1.27 1.27))))
  (property "Footprint" "" (at 121.92 89.408 90) (hide yes) (show_name no) (do_not_autoplace no) (effects (font (size 1.27 1.27))))
  (property "Datasheet" "" (at 121.92 87.63 0) (hide yes) (show_name no) (do_not_autoplace no) (effects (font (size 1.27 1.27))))
  (property "Description" "Fuse" (at 121.92 87.63 0) (hide yes) (show_name no) (do_not_autoplace no) (effects (font (size 1.27 1.27))))
  (pin "2")
  (pin "1"))
 (symbol
  (lib_id "Device:Lamp")
  (at 110.49 92.71 0)
  (unit 1)
  (body_style 1)
  (exclude_from_sim no)
  (in_bom no)
  (on_board no)
  (in_pos_files no)
  (dnp no)
  (property "Reference" "LA1" (at 113.538 92.71 0) (show_name no) (do_not_autoplace no) (effects (font (size 1.27 1.27)) (justify left)))
  (property "Value" "Switch Light" (at 113.538 94.742 0) (show_name no) (do_not_autoplace no) (effects (font (size 1.27 1.27)) (justify left)))
  (property "Footprint" "" (at 110.49 90.17 90) (hide yes) (show_name no) (do_not_autoplace no) (effects (font (size 1.27 1.27))))
  (property "Datasheet" "" (at 110.49 90.17 90) (hide yes) (show_name no) (do_not_autoplace no) (effects (font (size 1.27 1.27))))
  (property "Description" "Lamp" (at 110.49 92.71 0) (hide yes) (show_name no) (do_not_autoplace no) (effects (font (size 1.27 1.27))))
  (pin "1")
  (pin "2"))
 (symbol
  (lib_id "power:+5V")
  (at 212.09 85.09 0)
  (unit 1)
  (body_style 1)
  (exclude_from_sim no)
  (in_bom yes)
  (on_board yes)
  (in_pos_files yes)
  (dnp no)
  (property "Reference" "#PWR02" (at 212.09 88.9 0) (hide yes) (show_name no) (do_not_autoplace no) (effects (font (size 1.27 1.27))))
  (property "Value" "+5V" (at 215.646 83.312 0) (show_name no) (do_not_autoplace no) (effects (font (size 1.27 1.27))))
  (property "Footprint" "" (at 212.09 85.09 0) (hide yes) (show_name no) (do_not_autoplace no) (effects (font (size 1.27 1.27))))
  (property "Datasheet" "" (at 212.09 85.09 0) (hide yes) (show_name no) (do_not_autoplace no) (effects (font (size 1.27 1.27))))
  (property "Description" "Power symbol creates a global label with name \"+5V\"" (at 212.09 85.09 0) (hide yes) (show_name no) (do_not_autoplace no) (effects (font (size 1.27 1.27))))
  (pin "1"))
 (symbol
  (lib_id "mcct-pcb-lib:PW5V-500mA_V1.3")
  (at 200.66 88.9 0)
  (unit 1)
  (body_style 1)
  (exclude_from_sim no)
  (in_bom yes)
  (on_board yes)
  (in_pos_files yes)
  (dnp no)
  (fields_autoplaced yes)
  (property "Reference" "PS1" (at 200.66 80.01 0) (show_name no) (do_not_autoplace no) (effects (font (size 1.27 1.27))))
  (property "Value" "PW5V-500mA" (at 200.66 82.55 0) (show_name no) (do_not_autoplace no) (effects (font (size 1.27 1.27))))
  (property "Footprint" "" (at 200.66 96.52 0) (hide yes) (show_name no) (do_not_autoplace no) (effects (font (size 1.27 1.27))))
  (property "Datasheet" "" (at 210.82 97.79 0) (hide yes) (show_name no) (do_not_autoplace no) (effects (font (size 1.27 1.27))))
  (property "Description" "AC/DC daughterboard power module 2.5W 5V" (at 200.66 80.518 0) (hide yes) (show_name no) (do_not_autoplace no) (effects (font (size 1.27 1.27))))
  (pin "4")
  (pin "1")
  (pin "2")
  (pin "3")))
